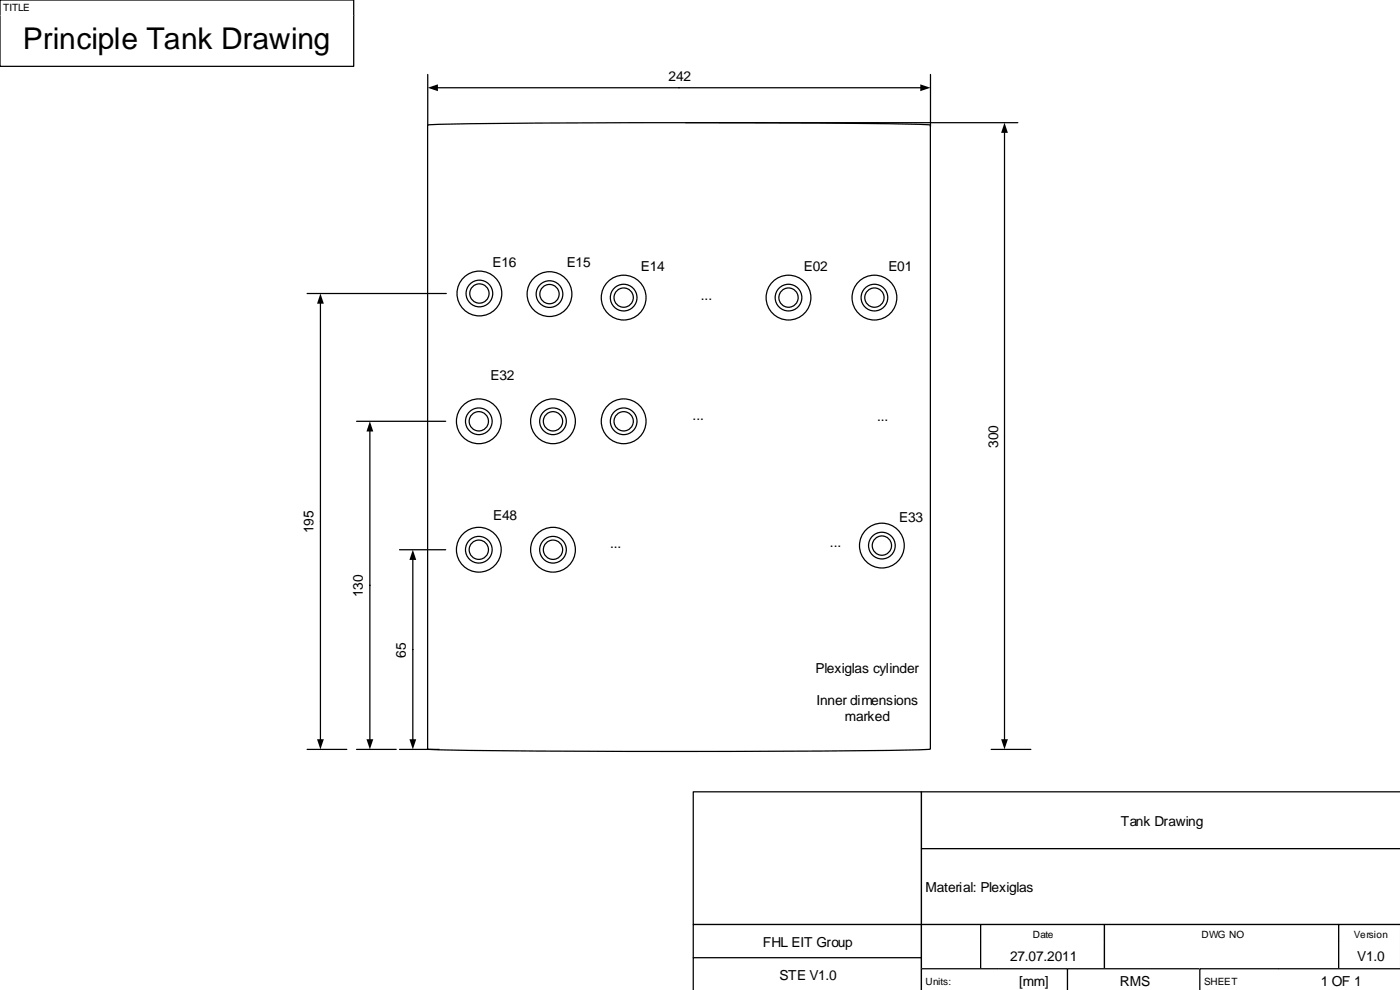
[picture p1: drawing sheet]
<svg xmlns="http://www.w3.org/2000/svg" width="297mm" height="210mm" viewBox="0 0 297 210" stroke-linecap="round" stroke-linejoin="round" font-family="sans-serif">
<g fill="none" stroke="#000" stroke-width=".26">
<path d="M90.7 26.5a2332.6 2332.6 0 0 1 79.1-.4l20.8 .2 6.7 .2v132.3a2346.4 2346.4 0 0 1-79.1 .4l-20.9-.2-6.6-.2z"/>
<circle cx="101.7" cy="62.2" r="2.83"/>
<circle cx="101.7" cy="62.2" r="4.7"/>
<circle cx="101.7" cy="62.2" r="2.05"/>
<circle cx="116.5" cy="62.3" r="2.05"/>
<circle cx="116.5" cy="62.3" r="4.7"/>
<circle cx="116.5" cy="62.3" r="2.83"/>
<circle cx="132.2" cy="63.1" r="2.83"/>
<circle cx="132.2" cy="63.1" r="4.7"/>
<circle cx="132.2" cy="63.1" r="2.05"/>
<circle cx="167.2" cy="63.1" r="4.7"/>
<circle cx="167.2" cy="63.1" r="2.83"/>
<circle cx="167.2" cy="63.1" r="2.05"/>
<circle cx="185.4" cy="63.1" r="2.05"/>
<circle cx="185.4" cy="63.1" r="2.83"/>
<circle cx="185.4" cy="63.1" r="4.7"/>
<circle cx="101.5" cy="89.3" r="2.05"/>
<circle cx="101.5" cy="89.3" r="2.83"/>
<circle cx="101.5" cy="89.3" r="4.7"/>
<circle cx="117.3" cy="89.3" r="2.83"/>
<circle cx="117.3" cy="89.3" r="4.7"/>
<circle cx="117.3" cy="89.3" r="2.05"/>
<circle cx="132.2" cy="89.3" r="2.83"/>
<circle cx="132.2" cy="89.3" r="4.7"/>
<circle cx="132.2" cy="89.3" r="2.05"/>
<circle cx="101.5" cy="116.5" r="2.05"/>
<circle cx="101.5" cy="116.5" r="2.83"/>
<circle cx="101.5" cy="116.5" r="4.7"/>
<circle cx="117.3" cy="116.5" r="2.83"/>
<circle cx="117.3" cy="116.5" r="4.7"/>
<circle cx="117.3" cy="116.5" r="2.05"/>
</g>
<path d="M210.2 158.8h8.4zM145.4 26h70.4z" fill-rule="evenodd" fill="#fff"/>
<path d="M145.4 26h70.4zM213 28v128.8M210.2 158.8h8.4z" fill="none" stroke="#000" stroke-width=".26"/>
<path d="M213 26l.7 2.2h-1.4zM212.3 156.7h1.4l-.7 2.1z" fill="#000"/>
<g fill="#fff">
<path d="M208.9 90.1h3.4v4.7h-3.4z" fill-rule="evenodd"/>
<path d="M84.7 158.8h8.4zM84.7 116.5h9.8z" fill-rule="evenodd"/>
</g>
<path d="M84.7 116.5h9.8zM87.5 118.5v38.3M84.7 158.8h8.4z" fill="none" stroke="#000" stroke-width=".26"/>
<path d="M87.5 116.5l.8 2.2h-1.5zM86.8 156.7h1.5l-.8 2.1z" fill="#000"/>
<g fill="#fff">
<path d="M83.4 136.1h3.4v3.1h-3.4z" fill-rule="evenodd"/>
<path d="M75.6 158.8h8.4zM75.6 89.3h18.9z" fill-rule="evenodd"/>
</g>
<path d="M75.6 89.3h18.9zM78.4 91.3v65.5M75.6 158.8h8.4z" fill="none" stroke="#000" stroke-width=".26"/>
<path d="M78.4 89.3l.7 2.1h-1.4zM77.7 156.7h1.4l-.7 2.1z" fill="#000"/>
<g fill="#fff">
<path d="M74.3 121.7h3.4v4.7h-3.4z" fill-rule="evenodd"/>
<path d="M65.1 158.8h8.4zM65.1 62.2h29.5z" fill-rule="evenodd"/>
</g>
<path d="M65.1 62.2h29.5zM67.9 64.2v92.6M65.1 158.8h8.4z" fill="none" stroke="#000" stroke-width=".26"/>
<path d="M67.9 62.2l.8 2.2h-1.5zM67.2 156.7h1.5l-.8 2.1z" fill="#000"/>
<path d="M63.9 108.2h3.3v4.7h-3.3z" fill-rule="evenodd" fill="#fff"/>
<g fill="none" stroke="#000" stroke-width=".26">
<circle cx="187" cy="115.6" r="4.7"/>
<circle cx="187" cy="115.6" r="2.83"/>
<circle cx="187" cy="115.6" r="2.05"/>
</g>
<path d="M0 0h75v3.3h-75z" fill-rule="evenodd" fill="#fff"/>
<path d="M0 3.3v-3.3h75v3.3" fill="none" stroke="#000" stroke-width=".26"/>
<path d="M0 3.3h75v10.8h-75z" fill-rule="evenodd" fill="#fff"/>
<path d="M0 3.3v10.8h75v-10.8" fill="none" stroke="#000" stroke-width=".26"/>
<path d="M147 167.8h48.4v28.1h-48.4z" fill-rule="evenodd" fill="#fff"/>
<path d="M147 167.8h48.4v28.1h-48.4z" fill="none" stroke="#000" stroke-width=".26"/>
<path d="M147 195.9h48.4v7.1h-48.4z" fill-rule="evenodd" fill="#fff"/>
<path d="M147 195.9h48.4v7.1h-48.4z" fill="none" stroke="#000" stroke-width=".26"/>
<path d="M147 203h48.4v6.9h-48.4z" fill-rule="evenodd" fill="#fff"/>
<path d="M147 209.9v-6.9h48.4v6.9" fill="none" stroke="#000" stroke-width=".26"/>
<path d="M195.4 167.8h101.5v12.1h-101.5z" fill-rule="evenodd" fill="#fff"/>
<path d="M296.9 167.8h-101.5v12.1h101.5" fill="none" stroke="#000" stroke-width=".26"/>
<path d="M195.4 179.9h101.5v16h-101.5z" fill-rule="evenodd" fill="#fff"/>
<path d="M296.9 179.9h-101.5v16h101.5" fill="none" stroke="#000" stroke-width=".26"/>
<path d="M195.4 195.9h12.5v3.8h-12.5z" fill-rule="evenodd" fill="#fff"/>
<path d="M195.4 199.7v-3.8h12.5v3.8" fill="none" stroke="#000" stroke-width=".26"/>
<path d="M207.9 195.9h26.3v3.8h-26.3z" fill-rule="evenodd" fill="#fff"/>
<path d="M207.9 199.7v-3.8h26.3v3.8" fill="none" stroke="#000" stroke-width=".26"/>
<path d="M234.2 195.9h49.7v3.8h-49.7z" fill-rule="evenodd" fill="#fff"/>
<path d="M234.2 199.7v-3.8h49.7v3.8" fill="none" stroke="#000" stroke-width=".26"/>
<path d="M283.9 195.9h13v3.8h-13z" fill-rule="evenodd" fill="#fff"/>
<path d="M296.9 195.9h-13v3.8" fill="none" stroke="#000" stroke-width=".26"/>
<path d="M195.4 199.7h12.5v5.6h-12.5z" fill-rule="evenodd" fill="#fff"/>
<path d="M195.4 199.7v5.6h12.5v-5.6" fill="none" stroke="#000" stroke-width=".26"/>
<path d="M207.9 199.7h26.3v5.6h-26.3z" fill-rule="evenodd" fill="#fff"/>
<path d="M207.9 199.7v5.6h26.3v-5.6" fill="none" stroke="#000" stroke-width=".26"/>
<path d="M234.2 199.7h49.7v5.6h-49.7z" fill-rule="evenodd" fill="#fff"/>
<path d="M234.2 199.7v5.6h49.7v-5.6" fill="none" stroke="#000" stroke-width=".26"/>
<path d="M283.9 199.7h13v5.6h-13z" fill-rule="evenodd" fill="#fff"/>
<path d="M283.9 199.7v5.6h13" fill="none" stroke="#000" stroke-width=".26"/>
<path d="M195.4 205.3h16.3v4.6h-16.3z" fill-rule="evenodd" fill="#fff"/>
<path d="M211.7 205.3h-16.3v4.6" fill="none" stroke="#000" stroke-width=".26"/>
<path d="M211.7 205.3h14.7v4.6h-14.7z" fill-rule="evenodd" fill="#fff"/>
<path d="M211.7 205.3h14.7v4.6" fill="none" stroke="#000" stroke-width=".26"/>
<path d="M226.4 205.3h28v4.6h-28z" fill-rule="evenodd" fill="#fff"/>
<path d="M226.4 209.9v-4.6h28v4.6" fill="none" stroke="#000" stroke-width=".26"/>
<path d="M254.4 205.3h16.8v4.6h-16.8z" fill-rule="evenodd" fill="#fff"/>
<path d="M271.2 205.3h-16.8v4.6" fill="none" stroke="#000" stroke-width=".26"/>
<path d="M271.2 205.3h25.7v4.6h-25.7z" fill-rule="evenodd" fill="#fff"/>
<path d="M271.2 205.3h25.7" fill="none" stroke="#000" stroke-width=".26"/>
<path d="M90.7 15.8v10.8zM197.3 15.8v11.1z" fill-rule="evenodd" fill="#fff"/>
<path d="M90.7 15.8v10.8zM92.7 18.6h102.6M197.3 15.8v11.1z" fill="none" stroke="#000" stroke-width=".26"/>
<path d="M90.7 18.6l2.2-.7v1.4zM195.1 17.9l2.2 .7-2.2 .7z" fill="#000"/>
<path d="M141.6 14.5h4.8v3.4h-4.8z" fill-rule="evenodd" fill="#fff"/>
<text font-size="6.4" x="4.9" y="10.4">Principle Tank Drawing</text>
<g font-size="2.9">
<text x="141.8" y="17.1">242</text>
<text x="104.4" y="56.6">E16</text>
<text x="120.2" y="56.6">E15</text>
<text x="135.9" y="57.5">E14</text>
<text x="170.5" y="57.5">E02</text>
<text x="188.4" y="57.5">E01</text>
<text x="148.6" y="63.6">...</text>
<text x="104" y="80.6">E32</text>
<text x="146.9" y="89">...</text>
<text x="186" y="89.2">...</text>
<text x="211.6" y="94.9" transform="rotate(-90 211.6 94.9)">300</text>
<text x="66.5" y="113" transform="rotate(-90 66.5 113)">195</text>
<text x="104.6" y="110.2">E48</text>
<text x="190.7" y="110.6">E33</text>
<text x="129.4" y="116.1">...</text>
<text x="176" y="116">...</text>
<text x="77" y="126.6" transform="rotate(-90 77 126.6)">130</text>
<text x="86.1" y="139.4" transform="rotate(-90 86.1 139.4)">65</text>
<text x="173" y="142.5">Plexiglas cylinder</text>
<text x="173.1" y="149.3">Inner dimensions</text>
<text x="179.2" y="152.7">marked</text>
<text x="237.7" y="175">Tank Drawing</text>
<text x="196.3" y="189.1">Material: Plexiglas</text>
<text x="161.8" y="200.7">FHL EIT Group</text>
<text x="214.2" y="203.7">27.07.2011</text>
<text x="287.8" y="203.7">V1.0</text>
<text x="165.3" y="207.7">STE V1.0</text>
<text x="216.1" y="208.9">[mm]</text>
<text x="237.5" y="208.9">RMS</text>
<text x="280.1" y="208.9">1 OF 1</text>
</g>
<g font-size="2.1">
<text x=".7" y="2.4">TITLE</text>
<text x="219" y="198.8">Date</text>
<text x="254.8" y="198.8">DWG NO</text>
<text x="287.1" y="198.8">Version</text>
<text x="196.3" y="208.7">Units:</text>
<text x="255.4" y="208.7">SHEET</text>
</g>
</svg>
